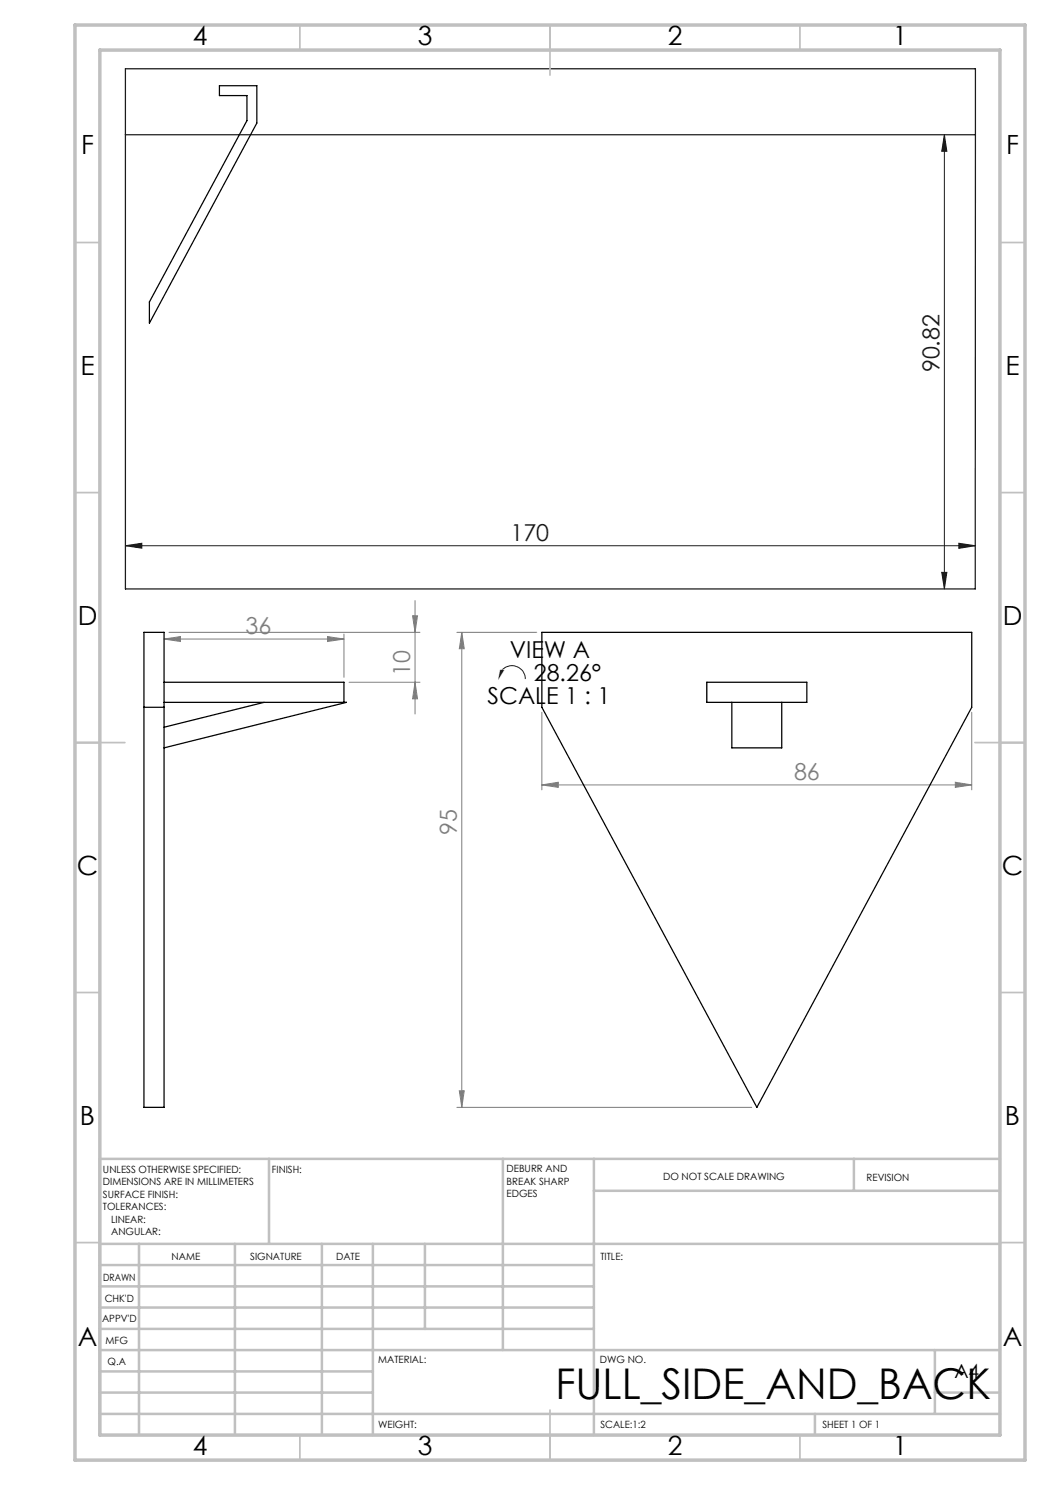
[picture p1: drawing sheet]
<svg xmlns="http://www.w3.org/2000/svg" width="210mm" height="297mm" viewBox="0 0 210 297" stroke-linecap="round" stroke-linejoin="round" font-family="sans-serif">
<path d="M188.9 26.9l.5 3.4h-1.1zM188.9 26.9v90.9M25.1 109.1l3.3-.4v.9zM25.1 109.1h170M188.3 114.5h1.1l-.5 3.3zM191.8 108.7l3.3 .4-3.3 .6zM100 134.5a2.69 2.69 0 0 1 3.1-1.3 2.69 2.69 0 0 1 2 2.6" fill="none" stroke="#191924" stroke-width=".2"/>
<g fill="none" stroke="#808080" stroke-width=".2">
<path d="M32.8 127.8l3.3-.5v1zM32.8 127.8h36M33.8 126.5h50.2M65.5 127.3l3.3 .5-3.3 .5zM68.8 126.8v8.7M69.8 136.5h14.2M82.5 123.2h1l-.5 3.3zM83 136.5l.5 3.3h-1zM83 120.1v22.7M91.4 126.5h16M92.4 126.5l.5 3.2h-1zM92.4 126.5v95"/>
<path d="M108.4 157l3.3-.5v1zM108.4 142.4v15.6M108.4 157h85.9M191.1 156.5l3.2 .5-3.2 .5zM194.3 142.4v15.6M91.9 218.2h1l-.5 3.3zM91.4 221.5h59"/>
</g>
<path d="M25.1 13.8h170v104h-170zM25.1 26.9h170" fill="none" stroke="#191924" stroke-width=".25"/>
<path d="M100 134h.8l-1.1 1.8z" fill="none" stroke="#c0c0c0" stroke-width=".2"/>
<g fill="none" stroke="#c0c0c0" stroke-width=".35">
<path d="M60 5v5M110 5v10M160 5v5M15 48.5h5M200 48.5h5M15 98.5h5M200 98.5h5M15 148.5h10M195 148.5h10M15 198.5h5M200 198.5h5M15 248.5h5"/>
<path d="M200 248.5h5M60 287v5M110 282v10M160 287v5"/>
</g>
<g fill="none" stroke="#c0c0c0" stroke-width=".5">
<path d="M53.8 231.8v17M100.6 231.8v38.2M118.8 231.8v55.2M118.8 238.2h81.2M170.8 231.8v6.4M200 231.8h-180v55.2M20 248.8h180M20 257.3h98.8M20 253h98.8M27.8 248.8v38.2M47 248.8v38.2M64.4 248.8v38.2"/>
<path d="M74.6 248.8v38.2M85 248.8v17M20 265.8h98.8M20 261.5h98.8M20 278.5h54.6M20 274.3h54.6M20 270h180M187 278.5h13M187 270v12.8M20 282.8h180M163 282.8v4.2"/>
</g>
<path d="M15 5h190v287h-190zM20 10h180v277h-180z" fill="none" stroke="#c0c0c0" stroke-width=".7"/>
<g fill="#191924">
<path d="M25.1 109.1l3.3 .5v-.9zM191.8 108.7v1l3.3-.6z"/>
<path d="M188.9 26.9l-.6 3.4h1.1zM188.3 114.5l.6 3.3 .5-3.3z"/>
</g>
<g fill="#808080">
<path d="M65.5 127.3l3.3 .5-3.3 .5zM32.8 127.8l3.3-.5v1zM191.1 156.5l3.2 .5-3.2 .5zM108.4 157l3.3-.5v1z"/>
<path d="M91.9 218.2h1l-.5 3.3zM92.4 126.5l.5 3.2h-1z"/>
<path d="M82.5 123.2h1l-.5 3.3zM83 136.5l.5 3.3h-1z"/>
</g>
<path d="M100 134h.8l-1.1 1.8z" fill="#191924"/>
<path d="M43.9 17.1h7.5v7.5l-21.5 40v-4.2l19.5-36.3v-5h-5.5zM28.8 126.5h4v95h-4zM32.8 136.5h36v4M108.4 126.5h85.9v15l-42.9 80-43-80zM141.4 136.5h20v4h-20zM28.8 141.5h4M32.8 140.5h36.5l-36.5 9.1M52.8 140.5l-20 4.9M146.4 140.5v9.1h10v-9.1" fill="none" stroke="#000" stroke-width=".25"/>
<text font-size="8.5" x="111.1" y="279.7">FULL_SIDE_AND_BACK</text>
<g font-size="5.3">
<text x="38.5" y="9">4</text>
<text x="83.5" y="9">3</text>
<text x="133.6" y="9">2</text>
<text x="178.6" y="9">1</text>
<text x="16.2" y="30.7">F</text>
<text x="201.2" y="30.7">F</text>
<text x="16.1" y="75">E</text>
<text x="201.1" y="75">E</text>
<text x="15.5" y="125">D</text>
<text x="200.5" y="125">D</text>
<text x="15.4" y="175">C</text>
<text x="200.4" y="175">C</text>
<text x="16" y="225">B</text>
<text x="201" y="225">B</text>
<text x="15.5" y="269.2">A</text>
<text x="200.5" y="269.2">A</text>
<text x="38.5" y="291">4</text>
<text x="83.5" y="291">3</text>
<text x="133.6" y="291">2</text>
<text x="178.6" y="291">1</text>
</g>
<g font-size="4.7" fill="#191924">
<text x="187.9" y="74.5" transform="rotate(-90 187.9 74.5)">90.82</text>
<text x="102.1" y="108.1">170</text>
</g>
<g font-size="4.7" fill="#808080">
<text x="49.1" y="126.8">36</text>
<text x="82" y="135.2" transform="rotate(-90 82 135.2)">10</text>
<text x="158.8" y="155.9">86</text>
<text x="91.4" y="166.9" transform="rotate(-90 91.4 166.9)">95</text>
</g>
<g font-size="4.7" fill="#010000">
<text x="102" y="131.7">VIEW A</text>
<text x="106.8" y="136.2">28.26°</text>
<text x="97.5" y="140.7">SCALE 1 : 1</text>
</g>
<text font-size="3.9" x="190.9" y="275.5">A4</text>
<g font-size="2">
<text x="20.6" y="234.6">UNLESS OTHERWISE SPECIFIED:</text>
<text x="20.6" y="237.1">DIMENSIONS ARE IN MILLIMETERS</text>
<text x="20.6" y="239.6">SURFACE FINISH:</text>
<text x="54.4" y="234.6">FINISH:</text>
<text x="101.3" y="234.5">DEBURR AND</text>
<text x="101.3" y="237">BREAK SHARP</text>
<text x="101.3" y="239.5">EDGES</text>
<text x="132.6" y="236">DO NOT SCALE DRAWING</text>
<text x="173.3" y="236.2">REVISION</text>
<text x="20.6" y="242.1">TOLERANCES:</text>
<text x="22.2" y="244.6">LINEAR:</text>
<text x="22.2" y="247.1">ANGULAR:</text>
<text x="34.3" y="252">NAME</text>
<text x="50" y="251.9">SIGNATURE</text>
<text x="67.2" y="251.9">DATE</text>
<text x="120.1" y="251.9">TITLE:</text>
<text x="20.6" y="256.1">DRAWN</text>
<text x="20.9" y="260.3">CHK'D</text>
<text x="20.4" y="264.4">APPV'D</text>
<text x="21.1" y="268.8">MFG</text>
<text x="21.5" y="273">Q.A</text>
<text x="75.6" y="272.5">MATERIAL:</text>
<text x="120" y="272.5">DWG NO.</text>
<text x="75.6" y="285.5">WEIGHT:</text>
<text x="120.1" y="285.6">SCALE:1:2</text>
<text x="164.5" y="285.6">SHEET 1 OF 1</text>
</g>
</svg>
